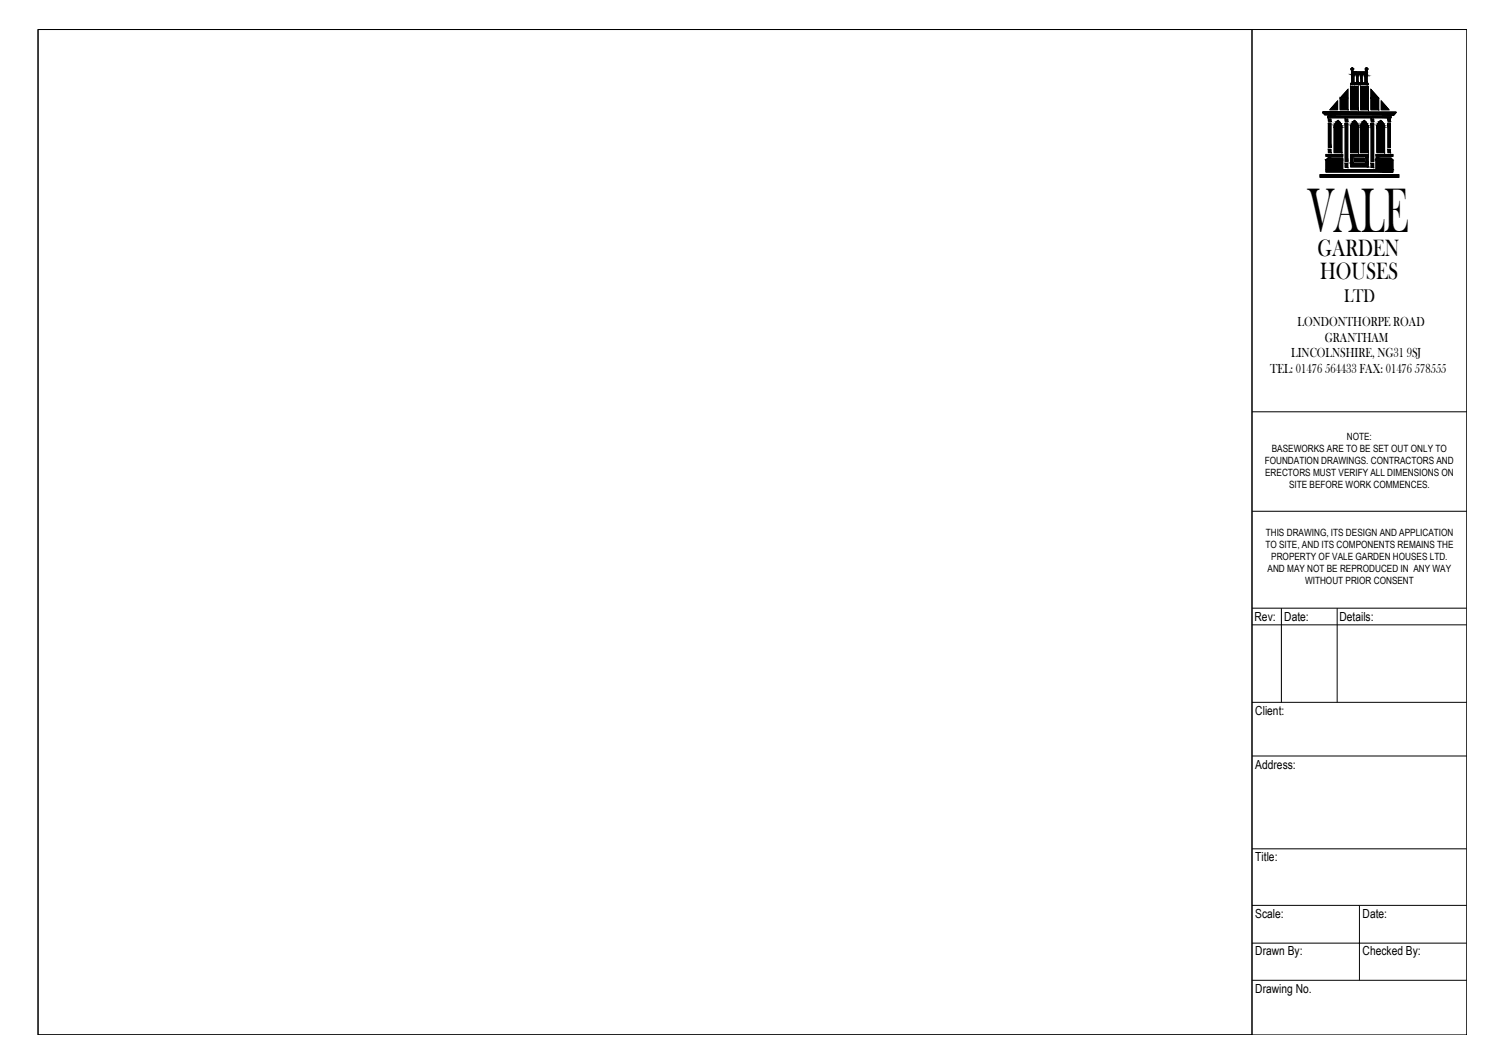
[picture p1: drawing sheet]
<svg xmlns="http://www.w3.org/2000/svg" width="420mm" height="297mm" viewBox="0 0 420 297" stroke-linecap="round" stroke-linejoin="round" font-family="sans-serif">
<!-- layer: 01 - Title Block -->
<g fill="none" stroke="#000" stroke-width=".28">
<path d="M10.6 8.2h339.2v280.7h-339.2zM10.6 8.2h399.1v280.7h-399.1zM349.8 8.2v280.7M377.6 19.8h.4v.3h3.6v-.3h.3v3.5h.3v.4h-4.9v-.4h.3zM369.5 31.3h20.5v.2l-.5 .3v.3h-19.5v-.3l-.5-.3zM370.9 32.4h17.7v.5h-17.7zM371.1 34.4h.7v6.8h-.7zM371.1 33.2h.7v.7h-.7zM372.7 35.4l.5-1.2 .6-.6 .6 .6 .5 1.2M372.7 35.5v7.1h2.2v-7.1M373.7 28.2v2.4h-2.2zM375.8 34.4h.7v10.7h-.7z"/>
<path d="M375.8 33.2h.7v.7h-.7zM376.6 25v5.6h-2.2v-3.2zM377.3 24.2h2.1v6.4h-2.1zM377.3 35.4l.5-1.2 .6-.6 .6 .6 .5 1.2M377.3 35.5v7.1h2.2v-7.1M377.6 23.7h.4M378.2 21.1l.4-.6 .4 .6M378.2 21.2v2h.8v-2M379.4 21.1l.4-.6 .3 .6M379.4 21.2v2h.8v-2M380 35.4l.5-1.2 .6-.6 .6 .6 .5 1.2M380 35.5v7.1h2.2v-7.1"/>
<path d="M380.1 24.2h2.2v6.4h-2.2zM380.5 21.1l.4-.6 .4 .6M380.5 21.2v2h.8v-2M381.6 23.7h.3M383 25l2.1 2.4v3.2h-2.1zM383 34.4h.8v10.7h-.8zM383 33.2h.8v.7h-.8zM384.6 35.4l.5-1.2 .6-.6 .6 .6 .5 1.2M384.6 35.5v7.1h2.2v-7.1M385.9 28.2l2.1 2.4h-2.1zM387.7 34.4h.8v6.8h-.8zM387.7 33.2h.8v.7h-.8z"/>
<path d="M368.8 48.8h22v.7h-22zM370.4 44.6l.6-.5h4.1v3.3h9.3v-3.3h4.2l.5 .5v3.4h-18.7zM370.4 43.1h4.7v.5h-4.7zM371.1 41.7h.7v.9h-.7zM375.8 45.6h.7v1.2h-.7zM377.3 43.1h4.9v3.5h-4.9zM378 43.8h3.6v1.7h-3.6zM378.4 44.2h2.7v.9h-2.7zM383 45.6h.8v1.2h-.8zM384.4 43.1h4.7v.5h-4.7zM387.7 41.7h.8v.9h-.8zM349.8 115h59.9"/>
<path d="M349.8 142.7h59.9M349.8 169.8h59.9M349.8 174.4h59.9M358 169.8v26.3M373.5 169.8v26.3M349.8 196.1h59.9M349.8 211.1h59.9M349.8 237h59.9M349.8 252.8h59.9M379.8 252.8v20.9M349.8 263.3h59.9M349.8 273.7h59.9"/>
<circle cx="377.8" cy="19.3" r=".28"/>
<circle cx="381.7" cy="19.3" r=".28"/>
</g>
<g fill="#000" stroke="#000" stroke-width=".28">
<path d="M377.7 19h.2zM377.7 19.6h.2zM381.7 19h.1zM381.7 19.6h.1zM373.7 28.2v2.4h-2.2zM373.4 34l.4-.4 .4 .4zM376.6 25v2.4h-2.2zM378 34l.4-.4 .4 .4zM380.7 34l.4-.4 .5 .4zM383 25l2.1 2.4h-2.1zM385.3 34l.4-.4 .4 .4zM385.9 28.2l2.1 2.4h-2.1z"/>
<path d="M377.7 19h.2zM377.7 19h.2z"/>
<path d="M377.7 19h.3zM377.6 19h.4z"/>
<path d="M377.7 19.5h.2zM377.7 19.5l.2 .1z"/>
<path d="M377.6 19.8l.4 .3v-.3zM377.6 19.8l.4 .3h-.4z"/>
<path d="M377.6 19l.4 .1zM377.6 19l.4 .1z"/>
<path d="M377.6 19.5h.4zM377.6 19.5h.3z"/>
<path d="M377.6 19.1h.4zM377.6 19.1h.4z"/>
<path d="M377.6 19.5h.4zM377.6 19.5h.4z"/>
<path d="M377.5 19.1l.6 .1zM377.5 19.1l.6 .1z"/>
<path d="M377.5 19.5h.5zM377.5 19.5h.5z"/>
<path d="M377.5 19.2h.6zM377.5 19.2h.6z"/>
<path d="M377.5 19.2l.6 .1zM377.5 19.2l.6 .1z"/>
<path d="M377.5 19.3h.6zM377.5 19.3h.6z"/>
<path d="M377.5 19.3l.6 .1zM377.5 19.3l.6 .1z"/>
<path d="M377.5 19.4h.6zM377.5 19.4l.5 .1z"/>
<path d="M381.7 19h.2zM381.7 19h.2z"/>
<path d="M381.6 19h.3zM381.6 19h.3z"/>
<path d="M381.6 19.5h.3zM381.6 19.5l.2 .1z"/>
<path d="M381.6 19.8l.3 .3v-.3zM381.6 19.8l.3 .3h-.3z"/>
<path d="M381.6 19l.4 .1zM381.6 19l.4 .1z"/>
<path d="M381.6 19.5h.3zM381.6 19.5h.3z"/>
<path d="M381.5 19.1h.5zM381.5 19.1h.5z"/>
<path d="M381.5 19.5h.5zM381.5 19.5h.4z"/>
<path d="M381.5 19.1l.5 .1zM381.5 19.1l.5 .1z"/>
<path d="M381.5 19.2h.5zM381.5 19.2h.5z"/>
<path d="M381.5 19.2l.6 .1zM381.5 19.2l.6 .1z"/>
<path d="M381.5 19.3l.5 .1zM381.5 19.3l.5 .1z"/>
<path d="M381.5 19.4l.5 .1zM381.5 19.4l.5 .1z"/>
<path d="M381.5 19.5h.5zM381.5 19.5h.5z"/>
<path d="M381.5 19.3h.6zM381.5 19.3h.5z"/>
<path d="M371.1 34.4l.7 6.8v-6.8zM371.1 34.4l.7 6.8h-.7z"/>
<path d="M371.1 33.2l.7 .7v-.7zM371.1 33.2l.7 .7h-.7z"/>
<path d="M373.4 34l1.1 .4-.3-.4zM373.4 34l1.1 .4h-1.4z"/>
<path d="M373.1 34.4l1.6 .6-.2-.6zM373.1 34.4l1.6 .6h-1.9z"/>
<path d="M372.8 35l2.1 .5-.2-.5zM372.8 35l2.1 .5h-2.2z"/>
<path d="M372.7 35.5l2.2 7.1v-7.1zM372.7 35.5l2.2 7.1h-2.2z"/>
<path d="M375.8 34.4l.7 10.7v-10.7zM375.8 34.4l.7 10.7h-.7z"/>
<path d="M375.8 33.2l.7 .7v-.7zM375.8 33.2l.7 .7h-.7z"/>
<path d="M374.4 27.4l2.2 3.2v-3.2zM374.4 27.4l2.2 3.2h-2.2z"/>
<path d="M377.6 21.2l.6 2v-2zM377.6 21.2l.6 2h-.6z"/>
<path d="M377.6 20.9l.6 .3 .1-.3zM377.6 20.9l.6 .3h-.6z"/>
<path d="M377.6 20.8l.7 .1 .1-.1zM377.6 20.8l.7 .1h-.7z"/>
<path d="M377.6 20.6h.9zM377.6 20.6l.8 .2z"/>
<path d="M377.6 20.5h1zM377.6 20.5l.9 .1z"/>
<path d="M378 34l1.1 .4-.3-.4zM378 34l1.1 .4h-1.4z"/>
<path d="M377.7 34.4l1.6 .6-.2-.6zM377.7 34.4l1.6 .6h-1.9z"/>
<path d="M377.4 35l2.1 .5-.2-.5zM377.4 35l2.1 .5h-2.2z"/>
<path d="M379 21.2l.4 2v-2zM379 21.2l.4 2h-.4z"/>
<path d="M378.9 20.9l.5 .3v-.3zM378.9 20.9l.5 .3h-.4z"/>
<path d="M377.3 24.2l2.1 6.4v-6.4zM377.3 24.2l2.1 6.4h-2.1z"/>
<path d="M377.3 35.5l2.2 7.1v-7.1zM377.3 35.5l2.2 7.1h-2.2z"/>
<path d="M378.8 20.8l.6 .1 .1-.1zM378.8 20.8l.6 .1z"/>
<path d="M378.8 20.6h.8zM378.8 20.6l.7 .2z"/>
<path d="M378.6 20.5h1.2zM378.6 20.5l1 .1z"/>
<path d="M380.2 21.2l.3 2v-2zM380.2 21.2l.3 2h-.3z"/>
<path d="M380.1 20.9l.4 .3 .1-.3zM380.1 20.9l.4 .3h-.3z"/>
<path d="M380 20.8l.6 .1 .1-.1zM380 20.8l.6 .1h-.5z"/>
<path d="M379.9 20.6h.9zM379.9 20.6l.8 .2z"/>
<path d="M379.8 20.5h1.1zM379.8 20.5l1 .1z"/>
<path d="M380.7 34l1.1 .4-.2-.4zM380.7 34l1.1 .4h-1.4z"/>
<path d="M380.4 34.4l1.7 .6-.3-.6zM380.4 34.4l1.7 .6h-1.9z"/>
<path d="M377.6 20.1l4.3 .4v-.4zM377.6 20.1l4.3 .4h-4.3z"/>
<path d="M380.9 20.5l1 .1zM380.9 20.5l1 .1z"/>
<path d="M381 20.6l.9 .2zM381 20.6l.9 .2z"/>
<path d="M381.2 20.8l.7 .1v-.1zM381.2 20.8l.7 .1h-.6z"/>
<path d="M381.3 20.9l.6 .3v-.3zM381.3 20.9l.6 .3h-.6z"/>
<path d="M381.3 21.2l.6 2v-2zM381.3 21.2l.6 2h-.6z"/>
<path d="M377.6 23.2l4.3 .1zM377.6 23.2l4.3 .1z"/>
<path d="M380.2 35l2 .5-.1-.5zM380.2 35l2 .5h-2.2z"/>
<path d="M377.3 23.3l4.9 .4v-.4zM377.3 23.3l4.9 .4h-4.9z"/>
<path d="M380 35.5l2.2 7.1v-7.1zM380 35.5l2.2 7.1h-2.2z"/>
<path d="M380.1 24.2l2.2 6.4v-6.4zM380.1 24.2l2.2 6.4h-2.2z"/>
<path d="M383 34.4l.8 10.7v-10.7zM383 34.4l.8 10.7h-.8z"/>
<path d="M383 33.2l.8 .7v-.7zM383 33.2l.8 .7h-.8z"/>
<path d="M383 27.4l2.1 3.2v-3.2zM383 27.4l2.1 3.2h-2.1z"/>
<path d="M385.3 34l1.2 .4-.4-.4zM385.3 34l1.2 .4h-1.5z"/>
<path d="M385 34.4l1.7 .6-.2-.6zM385 34.4l1.7 .6h-1.9z"/>
<path d="M384.8 35l2 .5-.1-.5zM384.8 35l2 .5h-2.2z"/>
<path d="M384.6 35.5l2.2 7.1v-7.1zM384.6 35.5l2.2 7.1h-2.2z"/>
<path d="M387.7 33.2l.8 .7v-.7zM387.7 33.2l.8 .7h-.8z"/>
<path d="M387.7 34.4l.8 6.8v-6.8zM387.7 34.4l.8 6.8h-.8z"/>
<path d="M370.9 32.4l17.7 .5v-.5zM370.9 32.4l17.7 .5h-17.7z"/>
<path d="M370 31.8l19.5 .3v-.3zM370 31.8l19.5 .3h-19.5z"/>
<path d="M369.8 31.7h19.9zM369.8 31.7h19.9z"/>
<path d="M369.8 31.7h19.9zM369.8 31.7h19.9z"/>
<path d="M369.8 31.7l19.9 .1zM369.8 31.7l19.9 .1z"/>
<path d="M369.8 31.6h20zM369.8 31.6l19.9 .1z"/>
<path d="M369.7 31.6h20.1zM369.7 31.6h20.1z"/>
<path d="M369.7 31.5h20.1zM369.7 31.5l20.1 .1z"/>
<path d="M369.7 31.5h20.2zM369.7 31.5h20.1z"/>
<path d="M369.6 31.5h20.3zM369.6 31.5h20.3z"/>
<path d="M369.5 31.3l20.5 .2v-.2zM369.5 31.3l20.5 .2h-20.5z"/>
<path d="M369.5 31.5h20.5zM369.5 31.5h20.4z"/>
<path d="M371.1 41.7l.7 .9v-.9zM371.1 41.7l.7 .9h-.7z"/>
<path d="M371 44.1l4.1 .5v-.5zM371 44.1l4.1 .5h-4.7z"/>
<path d="M370.4 44.6l4.7 2.8v-2.8zM370.4 44.6l4.7 2.8h-4.7z"/>
<path d="M370.4 43.1l4.7 .5v-.5zM370.4 43.1l4.7 .5h-4.7z"/>
<path d="M375.8 45.6l.7 1.2v-1.2zM375.8 45.6l.7 1.2h-.7z"/>
<path d="M377.3 43.8l.7 1.7v-1.7zM377.3 43.8l.7 1.7h-.7z"/>
<path d="M378.4 44.2l2.7 .9v-.9zM378.4 44.2l2.7 .9h-2.7z"/>
<path d="M377.3 43.1l4.9 .7v-.7zM377.3 43.1l4.9 .7h-4.9z"/>
<path d="M381.6 43.8l.6 1.7v-1.7zM381.6 43.8l.6 1.7h-.6z"/>
<path d="M377.3 45.5l4.9 1.1v-1.1zM377.3 45.5l4.9 1.1h-4.9z"/>
<path d="M383 45.6l.8 1.2v-1.2zM383 45.6l.8 1.2h-.8z"/>
<path d="M387.7 41.7l.8 .9v-.9zM387.7 41.7l.8 .9h-.8z"/>
<path d="M384.4 44.1l4.7 .5-.5-.5zM384.4 44.1l4.7 .5h-4.7z"/>
<path d="M384.4 43.1l4.7 .5v-.5zM384.4 43.1l4.7 .5h-4.7z"/>
<path d="M384.4 44.6l4.7 2.8v-2.8zM384.4 44.6l4.7 2.8h-4.7z"/>
<path d="M370.4 47.4l18.7 .6v-.6zM370.4 47.4l18.7 .6h-18.7z"/>
<path d="M368.8 48.8l22 .7v-.7zM368.8 48.8l22 .7h-22z"/>
</g>
<text font-size="18" x="365.3" y="64.8">VALE</text>
<g font-size="6.8">
<text x="368.1" y="71.4">GARDEN</text>
<text x="368.8" y="77.9">HOUSES</text>
</g>
<text font-size="5.3" x="375.5" y="84.4">LTD</text>
<g font-size="3.8">
<text x="362.5" y="90.9">LONDONTHORPE ROAD</text>
<text x="370.1" y="95.4">GRANTHAM</text>
<text x="360.7" y="99.7">LINCOLNSHIRE, NG31 9SJ</text>
<text x="354.8" y="104.1">TEL: 01476 564433 FAX: 01476 578555</text>
</g>
<g font-size="3.5">
<text x="350.5" y="173.3">Rev:</text>
<text x="358.8" y="173.3">Date:</text>
<text x="374.2" y="173.3">Details:</text>
<text x="350.7" y="199.6">Client:</text>
<text x="350.7" y="214.6">Address:</text>
<text x="350.7" y="240.5">Title:</text>
<text x="350.7" y="256.2">Scale:</text>
<text x="380.7" y="256.2">Date:</text>
<text x="350.7" y="266.7">Drawn By:</text>
<text x="380.7" y="266.7">Checked By:</text>
<text x="350.7" y="277.3">Drawing No.</text>
</g>
<g font-size="2.8">
<text x="376.3" y="122.8">NOTE:</text>
<text x="353.3" y="129.6">FOUNDATION DRAWINGS. CONTRACTORS AND</text>
<text x="355.3" y="126.2">BASEWORKS ARE TO BE SET OUT ONLY TO</text>
<text x="353.4" y="133">ERECTORS MUST VERIFY ALL DIMENSIONS ON</text>
<text x="360.1" y="136.3">SITE BEFORE WORK COMMENCES.</text>
<text x="353.6" y="149.7">THIS DRAWING, ITS DESIGN AND APPLICATION</text>
<text x="353.5" y="153.1">TO SITE, AND ITS COMPONENTS REMAINS THE</text>
<text x="354.1" y="159.8">AND MAY NOT BE REPRODUCED IN ANY WAY</text>
<text x="355.1" y="156.4">PROPERTY OF VALE GARDEN HOUSES LTD.</text>
<text x="364.6" y="163.1">WITHOUT PRIOR CONSENT</text>
</g>
</svg>
